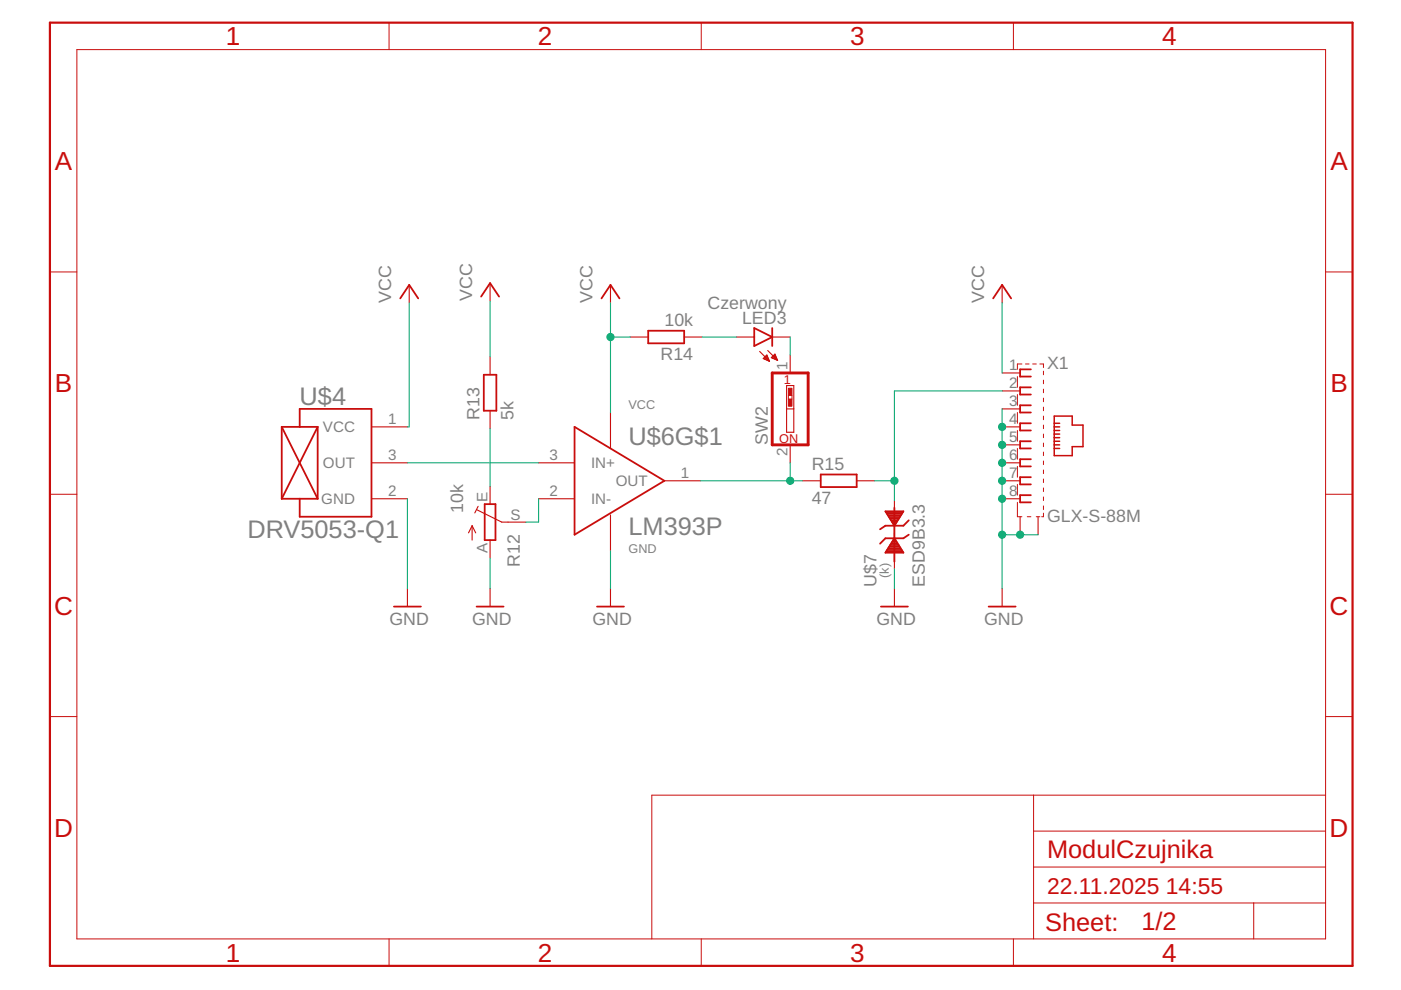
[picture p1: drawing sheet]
<svg xmlns="http://www.w3.org/2000/svg" width="297mm" height="210mm" viewBox="0 0 297 210" stroke-linecap="round" stroke-linejoin="round" font-family="sans-serif">
<g fill="none" stroke="#c90d0c" stroke-width=".38">
<path d="M84.9 63.3l1.9-2.9 1.9 2.9M102 62.9l1.9-2.9 1.9 2.9M102.6 79.5h2.6v7.6h-2.6zM127.5 63.3l1.9-2.9 1.9 2.9M137.4 70.1h7.7v2.7h-7.7zM159.9 69.6l3.8 1.9-3.8 1.9zM163.7 69.6v3.8M210.6 63.3l1.9-2.9 1.9 2.9M218.6 78.3h-2.3v1.5h2.3M59.7 90.5h7.7M59.7 90.5v15.2M59.7 90.5l7.7 15.2"/>
<path d="M63.5 90.5v-3.8h15.3v22.9h-15.3v-3.9M67.4 90.5l-7.7 15.2M67.4 90.5v15.2M121.8 90.5l19.1 11.4-19.1 11.5zM218.6 82.1h-2.3v1.6h2.3M218.6 85.9h-2.3v1.6h2.3M218.6 89.7h-2.3v1.6h2.3M218.6 93.6h-2.3v1.5h2.3M218.6 97.4h-2.3v1.5h2.3M59.7 105.7h7.7M102.8 106.9h2.3v7.6h-2.3zM174 100.6h7.6v2.7h-7.6z"/>
<path d="M187.7 108.4h3.8l-1.9 3.1zM187.8 108.6h3.6M187.9 116.9h3.5M188 108.9h3.2M188.1 116.6h3.1M188.3 109.3h2.7M188.3 116.2h2.6M188.5 109.6h2.3M188.5 115.9h2.2M188.7 110h1.9M188.7 115.5h1.8M188.9 110.3h1.4"/>
<path d="M189 115.2h1.3M189.1 110.7h1M189.2 114.9h.9M189.3 111h.6M189.4 114.5h.5M189.6 111.4h.1M189.6 114.2h.1M189.6 107.7v11.4M189.6 114.1l1.9 3.1h-3.8zM192.7 113.4l-1.2 .7h-3.8l-1.1 1.2M192.7 110.3l-1.2 1.2h-3.8l-1.1 .7M218.6 101.2h-2.3v1.5h2.3"/>
<path d="M218.6 105h-2.3v1.5h2.3M83.5 128.6h5.7M101 128.6h5.8M126.6 128.6h5.7M186.8 128.6h5.7M209.6 128.6h5.7"/>
</g>
<g fill="none" stroke="#c90d0c" stroke-width=".23">
<path d="M86.8 60.4v3.8M103.9 60v3.8M103.9 75.6v3.9M129.4 60.4v3.8M133.6 71.5h3.8M145.1 71.5h3.8M156.1 71.5h3.8M161.1 74.5l2.1 2.1M161.8 76l.8-.7 .6 1.3zM161.9 76h1M162.1 76.2h.9M162.1 75.8h.7"/>
<path d="M162.3 75.6h.4M162.5 75.4h.1M162.6 76.3h.4M162.8 74.3l2.1 2.1M163 76.6h.1M163.5 75.8l.8-.7 .6 1.3zM163.6 75.8h1M163.7 71.5h3.8M163.8 76h.9M163.8 75.6h.7M164 75.4h.4M164.2 75.2h.1"/>
<path d="M164.3 76.2h.4M164.7 76.3h.1M167.5 75.3v3.8M212.5 79.1h3.8M212.5 60.4v3.8M78.8 90.5h7.6M78.8 98.1h7.6M103.9 87.1v3.8M114.2 98.1h7.6M129.4 87.5v7.6M166.8 81.7h1.5v10h-1.5zM166.8 86.7h1.5"/>
<path d="M167.5 94.3v3.8M212.5 90.5h3.8M212.5 98.1h3.8M212.5 86.7h3.8M212.5 82.9h3.8M212.5 94.3h3.8M78.8 105.7h7.6M100.1 111.5v3M100.1 111.5l-.8 1.5M100.1 111.5l.8 1.5M101.1 108.1l5.3 2.6h5.1M101.4 107.4l-.7 1.4"/>
<path d="M103.9 103.1v3.8M103.9 114.5v3.8M114.2 105.7h7.6M129.4 109.2v7.6M140.9 101.9h7.6M170.2 101.9h3.8M181.6 101.9h3.8M189.6 106.1v14.5M212.5 105.7h3.8M212.5 101.9h3.8M216.3 109.6v3.8M220.1 109.6v3.8"/>
<path d="M86.4 124.8v3.8M103.9 124.8v3.8M129.4 124.8v3.8M189.6 124.8v3.8M212.5 124.8v3.8"/>
</g>
<path d="M163.7 79.1h7.6v15.2h-7.6z" fill="none" stroke="#c90d0c" stroke-width=".61"/>
<g fill="none" stroke="#c90d0c" stroke-width=".21">
<path d="M16.3 10.5h264.8v188.6h-264.8zM82.5 4.8v5.7M148.7 4.8v5.7M214.9 4.8v5.7M10.6 57.7h5.7M281.1 57.7h5.7M215.7 79.8v2.3M216.7 77.2h-1v1.1M217.4 77.2h.8M218.9 77.2h.8M220.5 77.2h.7v.7M221.2 78.7v.8"/>
<path d="M167.2 83.8v.8M167.9 83.8v.8M215.7 83.7v2.2M215.7 87.5v2.2M215.7 91.3v2.3M215.7 95.1v2.3M215.7 98.9v2.3M221.2 80.6v.8M221.2 82.5v.8M221.2 84.4v.8M221.2 86.3v.8M221.2 88.2v.8"/>
<path d="M221.2 90.1v.8M221.2 92v.8M221.2 93.9v.8M221.2 95.8v.8M221.2 97.7v.8M221.2 99.7v.7M10.6 104.8h5.7M215.7 106.5v3.1h1M215.7 102.7v2.3M217.8 109.6h.8M219.7 109.6h.8M221.2 108.8v.8h-.3"/>
<path d="M221.2 101.6v.7M221.2 103.5v.7M221.2 105.4v.7M221.2 107.3v.7M281.1 104.8h5.7M10.6 151.9h5.7M281.1 151.9h5.7M219.1 168.6v30.5M219.1 176.2h62M281.1 168.6h-142.9v30.5M82.5 199.1v5.7M148.7 199.1v5.7"/>
<path d="M214.9 199.1v5.7M219.1 191.5h62M219.1 183.8h62M265.8 191.5v7.6"/>
</g>
<g fill="#c90d0c" stroke="#c90d0c" stroke-width=".21">
<path d="M167.2 84.6h.7v1.5h-.7z"/>
<path d="M167.2 82.3h.7v1.5h-.7z"/>
</g>
<path d="M223.5 88.2h3.8v1.9h2.3v4.6h-2.3v1.9h-3.8zM223.5 89.7h1.2M223.5 90.5h1.2M223.5 91.3h1.2M223.5 92h1.2M223.5 92.8h1.2M223.5 93.6h1.2M223.5 94.3h1.2M223.5 95.1h1.2" fill="none" stroke="#c90d0c" stroke-width=".32"/>
<path d="M10.6 4.8h276.2v200h-276.2z" fill="none" stroke="#c90d0c" stroke-width=".47"/>
<g fill="none" stroke="#0dab76" stroke-width=".23">
<path d="M86.8 64.2v26.3h-.4M103.9 63.8v11.8M129.4 64.2v23.3M129.4 71.5h4.2M148.9 71.5h7.2M167.5 71.5v3.8M212.5 64.2v14.9M86.4 98.1h27.8M103.9 90.9v12.2M167.5 98.1v3.8M212.5 82.9h-22.9v23.2M212.5 86.7v38.1"/>
<path d="M86.4 105.7v19.1M103.9 118.3v6.5M114.2 105.7v5h-2.7M129.4 116.8v8M148.5 101.9h21.7M185.4 101.9h4.2M212.5 113.4h7.6M189.6 120.6v4.2"/>
</g>
<g fill="#0dab76" stroke="#0dab76" stroke-width=".21">
<circle cx="216.3" cy="113.4" r=".76"/>
<circle cx="212.5" cy="105.7" r=".76"/>
<circle cx="212.5" cy="101.9" r=".76"/>
<circle cx="212.5" cy="98.1" r=".76"/>
<circle cx="212.5" cy="94.3" r=".76"/>
<circle cx="212.5" cy="90.5" r=".76"/>
<circle cx="212.5" cy="113.4" r=".76"/>
<circle cx="129.4" cy="71.5" r=".76"/>
<circle cx="167.5" cy="101.9" r=".76"/>
<circle cx="189.6" cy="101.9" r=".76"/>
</g>
<g font-size="5.5" fill="#c90d0c">
<text x="47.9" y="9.6">1</text>
<text x="114.1" y="9.6">2</text>
<text x="180.2" y="9.6">3</text>
<text x="246.4" y="9.6">4</text>
<text x="11.6" y="36">A</text>
<text x="282.1" y="36">A</text>
<text x="11.6" y="83.2">B</text>
<text x="282.1" y="83.2">B</text>
<text x="11.5" y="130.3">C</text>
<text x="281.9" y="130.3">C</text>
<text x="11.5" y="177.4">D</text>
<text x="281.9" y="177.4">D</text>
<text x="47.9" y="203.9">1</text>
<text x="114.1" y="203.9">2</text>
<text x="180.2" y="203.9">3</text>
<text x="246.4" y="203.9">4</text>
</g>
<g font-size="5.4" fill="#808080">
<text x="63.5" y="85.9">U$4</text>
<text x="133.2" y="94.3">U$6G$1</text>
<text x="133.2" y="113.4">LM393P</text>
<text x="52.5" y="114.1">DRV5053-Q1</text>
</g>
<g font-size="5.4" fill="#c90d0c">
<text x="222" y="181.9">ModulCzujnika</text>
<text x="221.6" y="197.4">Sheet:</text>
<text x="242" y="197.2">1/2</text>
</g>
<g font-size="4.8" fill="#c90d0c">
<text x="222" y="189.5">22.11.2025</text>
<text x="247.2" y="189.5">14:55</text>
</g>
<g font-size="3.8" fill="#808080">
<text x="83" y="64.2" transform="rotate(-90 83 64.2)">VCC</text>
<text x="100.1" y="63.8" transform="rotate(-90 100.1 63.8)">VCC</text>
<text x="125.6" y="64.2" transform="rotate(-90 125.6 64.2)">VCC</text>
<text x="150" y="65.6">Czerwony</text>
<text x="208.7" y="64.2" transform="rotate(-90 208.7 64.2)">VCC</text>
<text x="140.9" y="69.2">10k</text>
<text x="157.3" y="68.8">LED3</text>
<text x="140" y="76.4">R14</text>
<text x="222" y="78.3">X1</text>
<text x="101.7" y="89" transform="rotate(-90 101.7 89)">R13</text>
<text x="108.9" y="89" transform="rotate(-90 108.9 89)">5k</text>
<text x="162.8" y="94.3" transform="rotate(-90 162.8 94.3)">SW2</text>
<text x="172.1" y="99.7">R15</text>
<text x="172.1" y="106.9">47</text>
<text x="98.2" y="108.8" transform="rotate(-90 98.2 108.8)">10k</text>
<text x="222" y="110.7">GLX-S-88M</text>
<text x="110.2" y="120.2" transform="rotate(-90 110.2 120.2)">R12</text>
<text x="185.8" y="124.4" transform="rotate(-90 185.8 124.4)">U$7</text>
<text x="196.1" y="124.4" transform="rotate(-90 196.1 124.4)">ESD9B3.3</text>
<text x="82.6" y="132.4">GND</text>
<text x="100.1" y="132.4">GND</text>
<text x="125.6" y="132.4">GND</text>
<text x="185.8" y="132.4">GND</text>
<text x="208.7" y="132.4">GND</text>
</g>
<g font-size="3.2" fill="#808080">
<text x="167" y="78.6" transform="rotate(-90 167 78.6)">1</text>
<text x="214" y="78.6">1</text>
<text x="214" y="82.4">2</text>
<text x="82.3" y="90">1</text>
<text x="214" y="86.2">3</text>
<text x="214" y="90">4</text>
<text x="68.5" y="91.7">VCC</text>
<text x="214" y="93.8">5</text>
<text x="68.5" y="99.3">OUT</text>
<text x="82.3" y="97.6">3</text>
<text x="116.5" y="97.6">3</text>
<text x="125.3" y="99.3">IN+</text>
<text x="144.4" y="101.4">1</text>
<text x="167" y="96.7" transform="rotate(-90 167 96.7)">2</text>
<text x="214" y="97.6">6</text>
<text x="214" y="101.4">7</text>
<text x="68.1" y="106.9">GND</text>
<text x="82.3" y="105.2">2</text>
<text x="103.4" y="106.4" transform="rotate(-90 103.4 106.4)">E</text>
<text x="116.5" y="105.2">2</text>
<text x="125.3" y="106.9">IN-</text>
<text x="130.6" y="103.1">OUT</text>
<text x="214" y="105.2">8</text>
<text x="108.3" y="110.2">S</text>
<text x="103.4" y="117.2" transform="rotate(-90 103.4 117.2)">A</text>
</g>
<g font-size="2.7" fill="#c90d0c">
<text x="166.2" y="81.4">1</text>
<text x="165.2" y="93.9">ON</text>
</g>
<g font-size="2.7" fill="#808080">
<text x="133.2" y="86.7">VCC</text>
<text x="133.2" y="117.2">GND</text>
<text x="188.5" y="122.5" transform="rotate(-90 188.5 122.5)">(k)</text>
</g>
</svg>
